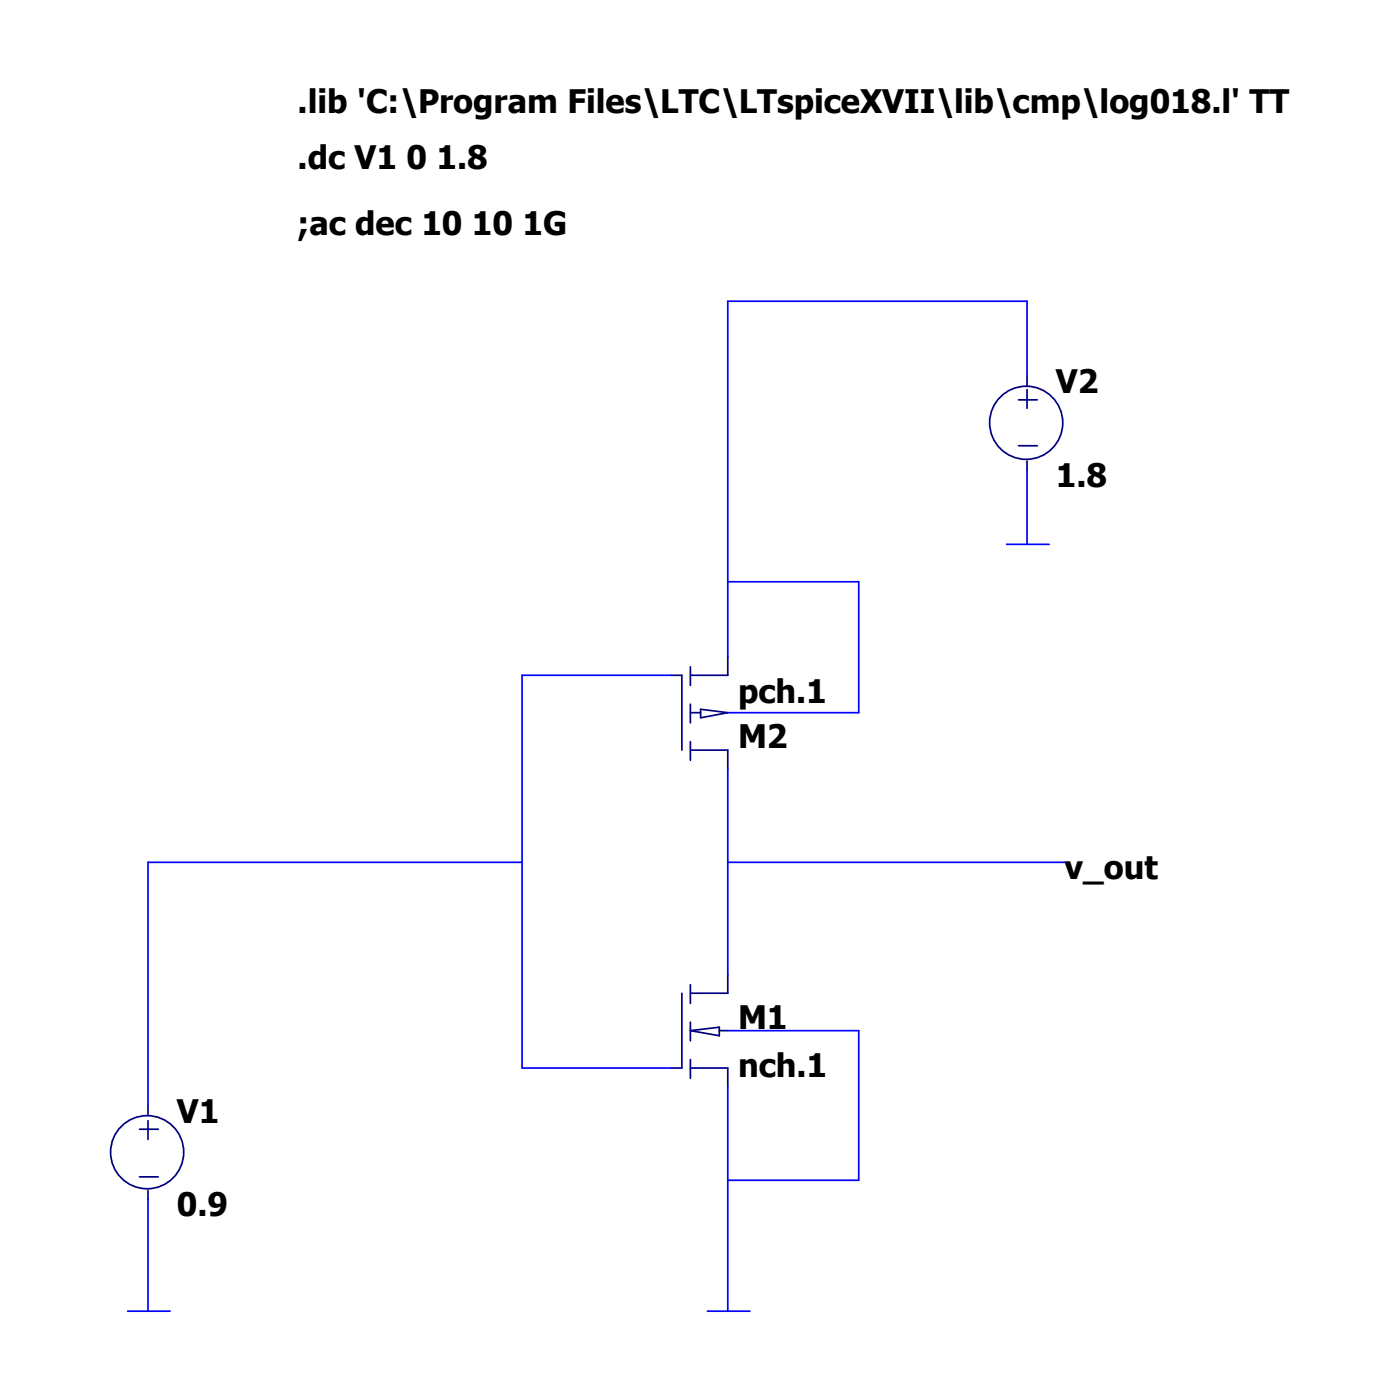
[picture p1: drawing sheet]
Version 4
SHEET 1 1668 1076
WIRE 288 80 32 80
WIRE 288 144 288 80
WIRE 288 288 288 224
WIRE 32 320 32 80
WIRE 144 320 32 320
WIRE 32 384 32 320
WIRE -16 400 -144 400
WIRE 144 432 144 320
WIRE 144 432 32 432
WIRE -144 560 -144 400
WIRE -144 560 -464 560
WIRE 32 560 32 480
WIRE 320 560 32 560
WIRE 32 656 32 560
WIRE 144 704 32 704
WIRE -144 736 -144 560
WIRE -16 736 -144 736
WIRE -464 768 -464 560
WIRE 32 832 32 752
WIRE 144 832 144 704
WIRE 144 832 32 832
WIRE -464 944 -464 848
WIRE 32 944 32 832
FLAG 32 944 0
FLAG 288 288 0
FLAG 320 560 v_out
FLAG -464 944 0
SYMBOL voltage 288 128 R0
WINDOW 123 0 0 Left 0
WINDOW 39 0 0 Left 0
SYMATTR InstName V2
SYMATTR Value 1.8
SYMBOL pmos4 -16 480 M180
SYMATTR InstName M2
SYMATTR Value pch.1
SYMATTR Value2 l=0.18u w=1u
SYMBOL nmos4 -16 656 R0
SYMATTR InstName M1
SYMATTR Value nch.1
SYMATTR Value2 l=0.18u w=3.1u
SYMBOL voltage -464 752 R0
WINDOW 123 0 0 Left 0
WINDOW 39 0 0 Left 0
SYMATTR InstName V1
SYMATTR Value 0.9
TEXT -336 -96 Left 2 !.lib 'C:\\Program Files\\LTC\\LTspiceXVII\\lib\\cmp\\log018.l' TT
TEXT -336 8 Left 2 !;ac dec 10 10 1G
TEXT -336 -48 Left 2 !.dc V1 0 1.8
